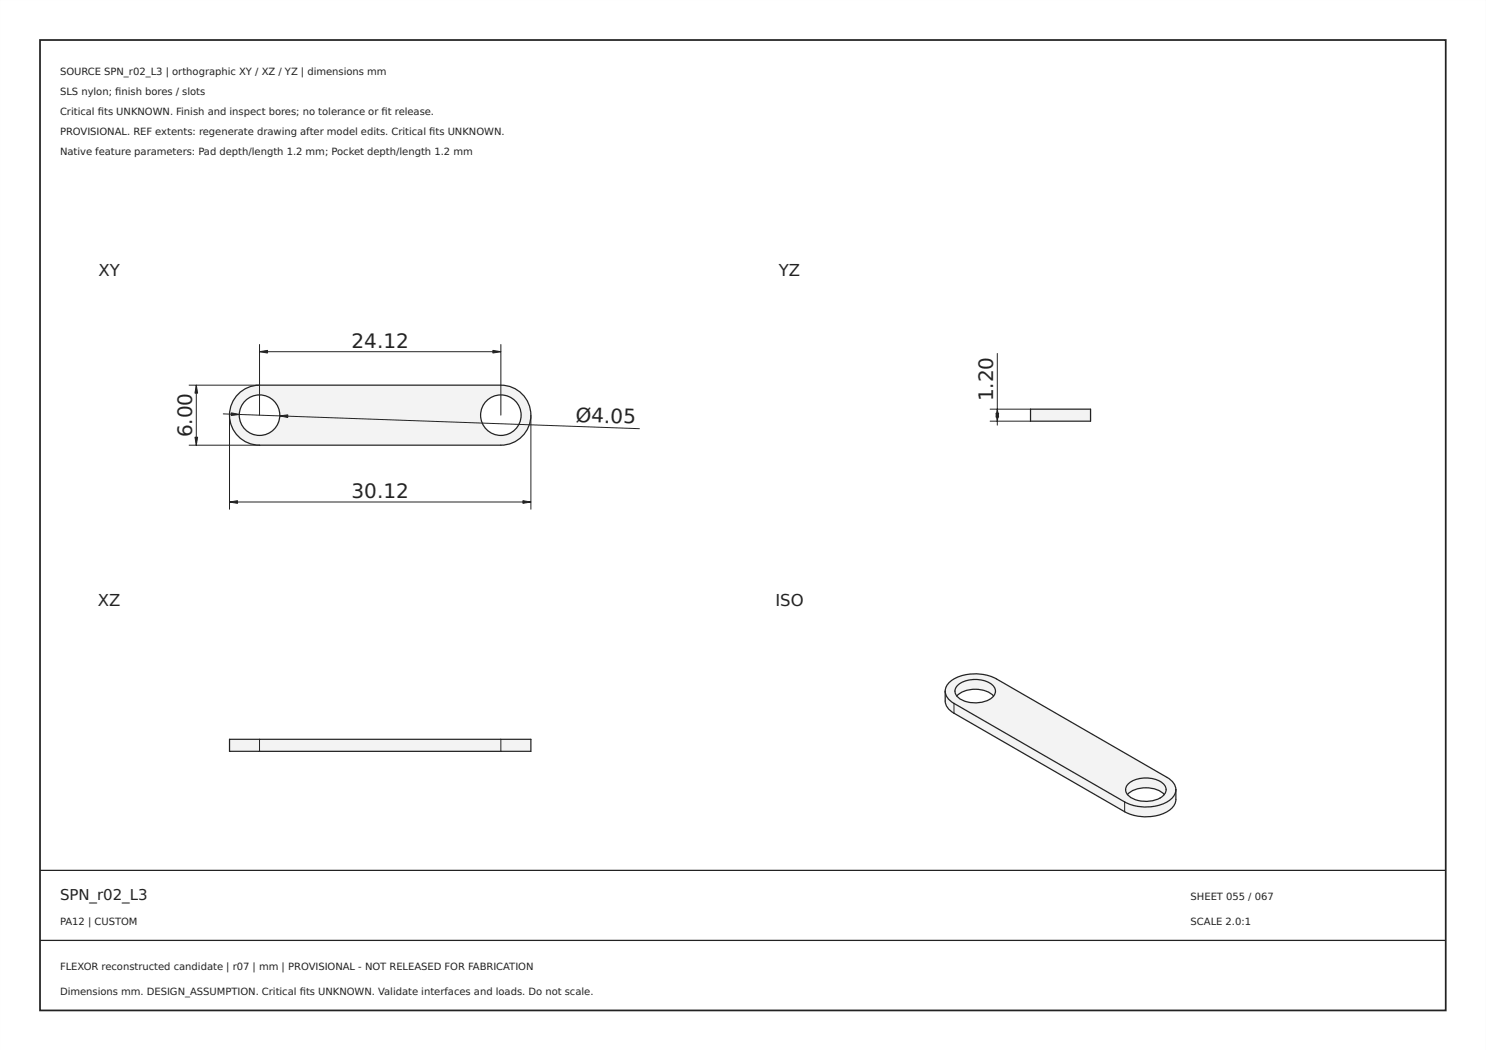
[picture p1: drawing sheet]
<svg xmlns="http://www.w3.org/2000/svg" width="297mm" height="210mm" viewBox="0 0 297 210" stroke-linecap="round" stroke-linejoin="round" font-family="sans-serif">
<path d="M0 0h297v210h-297zM0 0v210h297v-210z" fill="#000"/>
<path d="M8 8h281v194h-281z" fill="none" stroke="#222" stroke-width=".35"/>
<path d="M8 174h281zM8 188h281z" fill="#000" stroke="#222" stroke-width=".25"/>
<path d="M47.6 78.8a6 6 0 0 1 4.3-1.8h48.2a6 6 0 0 1 6 6 6 6 0 0 1-6 6h-48.2a6 6 0 0 1-5.6-3.7 6 6 0 0 1 1.3-6.5zM47.8 83a4.1 4.1 0 0 1 8.1 0 4.1 4.1 0 0 1-8.1 0zM96.1 83a4.1 4.1 0 0 1 8.1 0 4.1 4.1 0 0 1-8.1 0z" fill-rule="evenodd" fill="#f1f3f5"/>
<g fill="none" stroke="#212529" stroke-width=".25">
<path d="M47.6 78.8a6 6 0 0 1 4.3-1.8h48.2a6 6 0 0 1 6 6 6 6 0 0 1-6 6h-48.2a6 6 0 0 1-5.6-3.7 6 6 0 0 1 1.3-6.5z"/>
<circle cx="51.9" cy="83" r="4.1"/>
<circle cx="100.1" cy="83" r="4.1"/>
</g>
<path d="M37.8 77h14.1M39.2 77v12M51.9 70.3h48.2M51.9 68.9v14.1M100.1 68.9v14.1M37.8 89h14.1M44.6 82.7l83.2 3M45.9 83v18.8M106.1 83v18.8M45.9 100.4h60.2" fill="none" stroke="#212529" stroke-width=".2"/>
<g fill="#212529" stroke="#212529" stroke-width=".2">
<path d="M104.5 100.1l1.6 .3-1.6 .2z"/>
<path d="M45.9 100.4l1.6-.3v.5z"/>
<path d="M39.2 77l.3 1.6h-.5z"/>
<path d="M39 87.4h.5l-.3 1.6z"/>
<path d="M55.9 83.1l1.6-.2v.6z"/>
<path d="M46.2 82.5l1.6 .4-1.6 .2z"/>
<path d="M98.5 70l1.6 .3-1.6 .3z"/>
<path d="M51.9 70.3l1.6-.3v.6z"/>
</g>
<g fill="#f1f3f5">
<path d="M45.9 147.8h6v2.4h-6z" fill-rule="evenodd"/>
<path d="M51.9 147.8h48.2v2.4h-48.2z" fill-rule="evenodd"/>
<path d="M100.1 147.8h6v2.4h-6z" fill-rule="evenodd"/>
</g>
<path d="M45.9 147.8h60.2v2.4h-60.2z" fill="none" stroke="#212529" stroke-width=".25"/>
<path d="M51.9 147.8v2.4M100.1 147.8v2.4" fill="none" stroke="#212529" stroke-width=".2"/>
<path d="M206 81.8h12v2.4h-12z" fill-rule="evenodd" fill="#f1f3f5"/>
<path d="M206 81.8h12v2.4h-12z" fill="none" stroke="#212529" stroke-width=".25"/>
<path d="M199.4 70.7v14.3M197.9 81.8h8.1M197.9 84.2h8.1" fill="none" stroke="#212529" stroke-width=".2"/>
<g fill="#212529" stroke="#212529" stroke-width=".2">
<path d="M199.4 81.8l.2 1.6h-.5z"/>
<path d="M199.1 82.6h.5l-.2 1.6z"/>
</g>
<g fill="#f1f3f5">
<path d="M188.9 138.2a3 3 0 0 0 1.8 2.4v2a3 3 0 0 1-1.8-2.5z" fill-rule="evenodd"/>
<path d="M190.7 140.6l34.1 19.7v2l-34.1-19.7z" fill-rule="evenodd"/>
<path d="M224.8 160.3a9 9 0 0 0 9.2-.5 2.58 2.58 0 0 0 1-1.9 3.8 3.8 0 0 1-1 3.8 9 9 0 0 1-9.2 .6z" fill-rule="evenodd"/>
<path d="M189.9 136.2a9 9 0 0 1 9.3-.5l34.1 19.7a2.54 2.54 0 0 1 1.2 3.9 8.3 8.3 0 0 1-8.3 1.6l-1.4-.6-34.1-19.7a2.54 2.54 0 0 1-1.2-3.9zM191.6 136.9a1.67 1.67 0 0 0 .4 2.9 5.7 5.7 0 0 0 6.6-.7 1.65 1.65 0 0 0-.8-2.6 6.1 6.1 0 0 0-6.2 .4zM225.7 156.6a1.67 1.67 0 0 0 .4 2.9 5.7 5.7 0 0 0 6.6-.7 1.65 1.65 0 0 0-.8-2.6 6.1 6.1 0 0 0-6.2 .4z" fill-rule="evenodd"/>
<path d="M191.6 136.9a5.8 5.8 0 0 1 7.1 .4 1.48 1.48 0 0 1-.1 1.8 5.7 5.7 0 0 0-7.3 0l-.3-.4a1.53 1.53 0 0 1 .6-1.8z" fill-rule="evenodd"/>
<path d="M225.7 156.6a5.8 5.8 0 0 1 7.1 .4 1.48 1.48 0 0 1-.1 1.8 5.7 5.7 0 0 0-7.3 0l-.3-.4a1.53 1.53 0 0 1 .6-1.8z" fill-rule="evenodd"/>
</g>
<path d="M188.9 138.2a4.1 4.1 0 0 0 .5 3.3l1.3 1.1 34.1 19.7a9 9 0 0 0 9.2-.6 2.58 2.58 0 0 0 1-1.9v-1.9M188.9 138.2a3.5 3.5 0 0 1 2.9-3 9.6 9.6 0 0 1 7.4 .5l34.1 19.7a3 3 0 0 1 1.7 2.5M188.9 138.2a3 3 0 0 0 1.8 2.4l34.1 19.7a9 9 0 0 0 9.2-.5 2.58 2.58 0 0 0 1-1.9M191.3 139.1a5.7 5.7 0 0 1 7.3 0M191.6 136.9a5.8 5.8 0 0 1 7.1 .4 1.69 1.69 0 0 1-.9 2.5 6.1 6.1 0 0 1-6.2-.3 1.58 1.58 0 0 1 0-2.6zM225.4 158.8a5.7 5.7 0 0 1 7.3 0M225.7 156.6a5.8 5.8 0 0 1 7.1 .4 1.69 1.69 0 0 1-.9 2.5 6.1 6.1 0 0 1-6.2-.3 1.58 1.58 0 0 1 0-2.6z" fill="none" stroke="#212529" stroke-width=".25"/>
<path d="M190.7 140.6v2M224.8 160.3v2" fill="none" stroke="#212529" stroke-width=".2"/>
<g font-size="4" fill="#212529">
<text x="70.3" y="69.6">24.12</text>
<text x="198.5" y="80.2" transform="rotate(-90 198.5 80.2)">1.20</text>
<text x="38.4" y="87.4" transform="rotate(-90 38.4 87.4)">6.00</text>
<text x="115" y="84.3" transform="rotate(2 115 84.3)">Ø4.05</text>
<text x="70.3" y="99.5">30.12</text>
</g>
<g font-size="3.3" fill="#212529">
<text x="19.7" y="55.1">XY</text>
<text x="155.7" y="55.1">YZ</text>
<text x="19.6" y="121.1">XZ</text>
<text x="155" y="121.1">ISO</text>
</g>
<text font-size="3" fill="#222" x="12" y="180">SPN_r02_L3</text>
<g font-size="2" fill="#222">
<text x="12" y="15">SOURCE SPN_r02_L3 | orthographic XY / XZ / YZ | dimensions mm</text>
<text x="12" y="19">SLS nylon; fnish bores / slots</text>
<text x="12" y="23">Critical fts UNKNOWN. Finish and inspect bores; no tolerance or ft release.</text>
<text x="19.6" y="23">i</text>
<text x="23" y="19">i</text>
<text x="76.3" y="23">i</text>
<text x="12" y="27">PROVISIONAL. REF extents: regenerate drawing after model edits. Critical fts UNKNOWN.</text>
<text x="85.8" y="27">i</text>
<text x="12" y="31">Native feature parameters: Pad depth/length 1.2 mm; Pocket depth/length 1.2 mm</text>
<text x="238" y="180">SHEET 055 / 067</text>
<text x="12" y="185">PA12 | CUSTOM</text>
<text x="238" y="185">SCALE 2.0:1</text>
<text x="12" y="194">FLEXOR reconstructed candidate | r07 | mm | PROVISIONAL - NOT RELEASED FOR FABRICATION</text>
<text x="12" y="199">Dimensions mm. DESIGN_ASSUMPTION. Critical fts UNKNOWN. Validate interfaces and loads. Do not scale.</text>
<text x="59.9" y="199">i</text>
</g>
</svg>
